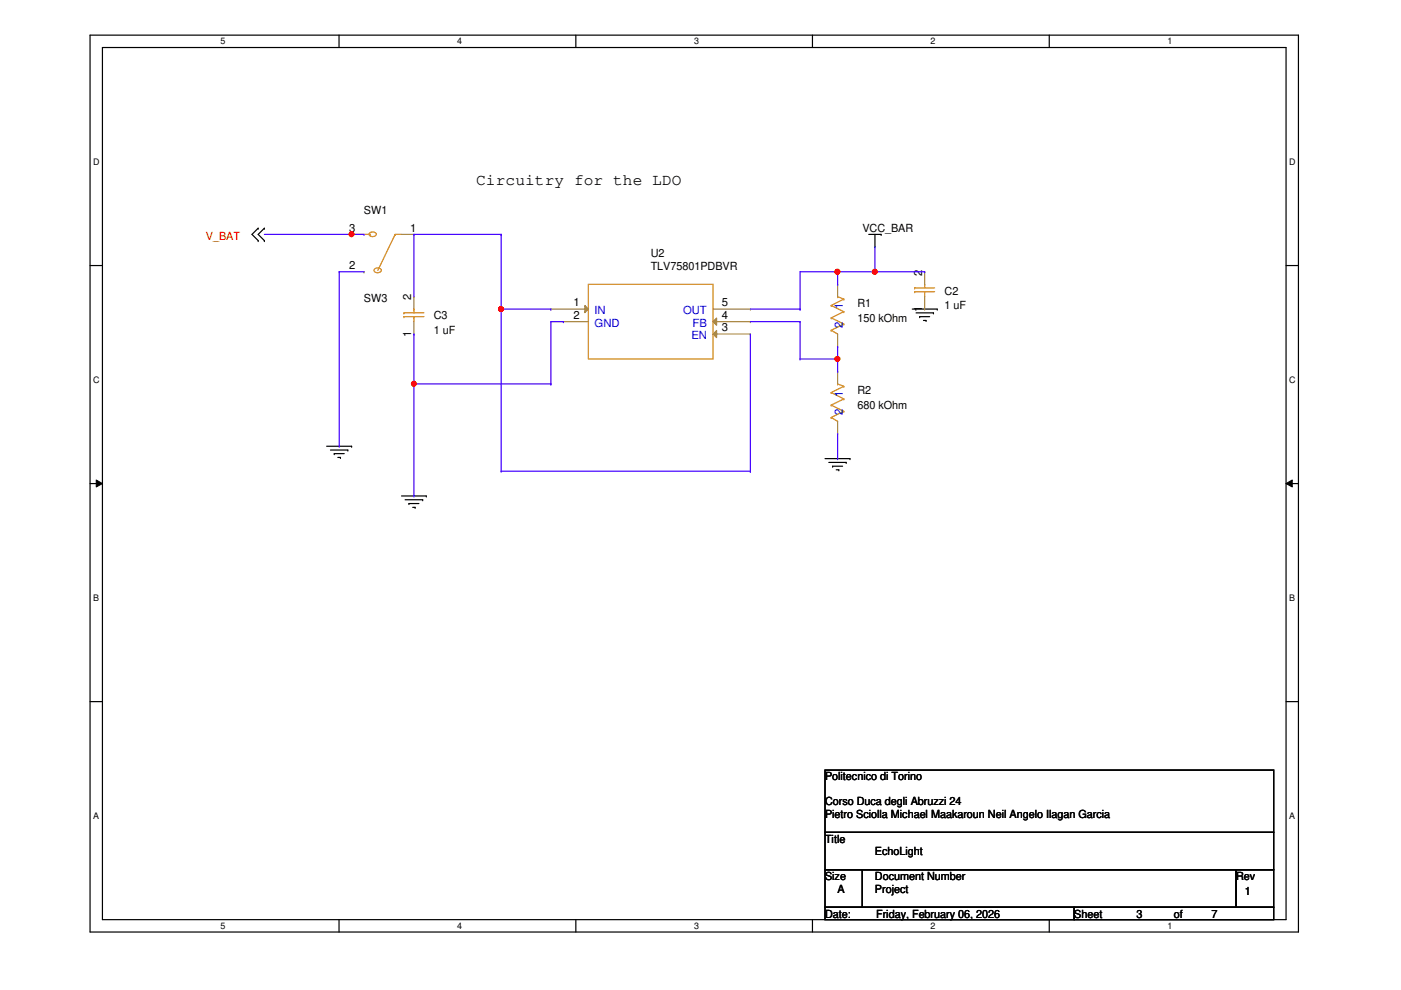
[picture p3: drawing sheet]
<svg xmlns="http://www.w3.org/2000/svg" width="297mm" height="210mm" viewBox="0 0 297 210" stroke-linecap="round" stroke-linejoin="round" font-family="sans-serif">
<path d="M19.1 7.5h256.2v190.1h-256.2zM21.7 10.1h251v184.9h-251z" fill="none" stroke="#000" stroke-width=".25"/>
<g fill="#fff">
<path d="M46.8 7.7h1v2.1h-1z"/>
<path d="M46.8 195.2h1v2.2h-1z"/>
</g>
<path d="M71.9 7.5v2.6M71.9 195v2.6" fill="none" stroke="#000" stroke-width=".25"/>
<g fill="#fff">
<path d="M96.9 7.7h1.1v2.1h-1.1z"/>
<path d="M96.9 195.2h1.1v2.2h-1.1z"/>
</g>
<path d="M122.1 7.5v2.6M122.1 195v2.6" fill="none" stroke="#000" stroke-width=".25"/>
<g fill="#fff">
<path d="M147.2 7.7h1v2.1h-1z"/>
<path d="M147.2 195.2h1v2.2h-1z"/>
</g>
<path d="M172.3 7.5v2.6M172.3 195v2.6" fill="none" stroke="#000" stroke-width=".25"/>
<g fill="#fff">
<path d="M197.3 7.7h1v2.1h-1z"/>
<path d="M197.3 195.2h1v2.2h-1z"/>
</g>
<path d="M222.5 7.5v2.6M222.5 195v2.6" fill="none" stroke="#000" stroke-width=".25"/>
<g fill="#fff">
<path d="M247.5 7.7h1v2.1h-1z"/>
<path d="M247.5 195.2h1v2.2h-1z"/>
<path d="M19.8 33.2h1.3v2.1h-1.3z"/>
<path d="M273.3 33.2h1.4v2.1h-1.4z"/>
<path d="M19.8 79.4h1.3v2.1h-1.3z"/>
<path d="M273.3 79.4h1.4v2.1h-1.4z"/>
</g>
<path d="M19.1 56.3h2.6M272.7 56.3h2.6" fill="none" stroke="#000" stroke-width=".25"/>
<g fill="#fff">
<path d="M19.8 125.6h1.2v2.2h-1.2z"/>
<path d="M273.3 125.6h1.3v2.2h-1.3z"/>
</g>
<path d="M19.1 102.5h2.6M272.7 102.5h2.6" fill="none" stroke="#000" stroke-width=".25"/>
<path d="M20.4 101.8l1.3 .7-1.3 .8zM272.7 102.5l1.3-.7v1.5z" fill="#000"/>
<path d="M20.4 101.8l1.3 .7-1.3 .8zM272.7 102.5l1.3-.7v1.5z" fill="none" stroke="#000" stroke-width=".21"/>
<g fill="#fff">
<path d="M19.8 171.9h1.2v2.1h-1.2z"/>
<path d="M273.3 171.9h1.3v2.1h-1.3z"/>
</g>
<g fill="none" stroke="#000" stroke-width=".25">
<path d="M54.7 48.4h.1M54.7 51h.1M54.7 48.4l-1.3 1.3 1.3 1.3M56 48.4h.1M56 51h.1M56 48.4l-1.3 1.3 1.3 1.3M184.2 49.7h2.6M185.5 52.3h.1M185.5 49.7v2.6M186.8 49.7h.1M193.4 65.5h5.3M194.2 66.3h3.7"/>
<path d="M195 67.1h.1M195 67.1h2.1M195.8 67.9h.5M196.3 67.9h.1M197.9 66.3h.1M198.7 65.5h.1M69.3 94.6h5.2M70.1 95.4h3.6M70.9 96.2h.1M70.9 96.2h2.1M71.6 97h.6M72.2 97h.1"/>
<path d="M73.7 95.4h.1M74.5 94.6h.1M174.9 97.2h5.3M175.7 98h3.7M176.5 98.8h.1M176.5 98.8h2.1M177.3 99.6h.5M177.8 99.6h.1M179.4 98h.1M180.2 97.2h.1M85.1 105.2h5.3M85.9 106h3.7"/>
<path d="M86.7 106.8h.1M86.7 106.8h2.1M87.5 107.6h.5M88 107.6h.1M89.6 106h.1M90.4 105.2h.1M19.1 148.8h2.6M272.7 148.8h2.6M174.9 163.3h95.1v13.2h-95.1zM174.9 176.5h95.1v7.9h-95.1zM174.9 184.4h7.9v8h-7.9zM174.9 192.4h52.9v2.6h-52.9z"/>
<path d="M182.8 184.4h79.3v8h-79.3zM227.8 192.4h42.2v2.6h-42.2zM262.1 184.4h7.9v8h-7.9z"/>
</g>
<g fill="none" stroke="#cc8006" stroke-width=".25">
<path d="M77.2 49.7h1.3M78.3 49.5l.7-.3a.59 .59 0 0 1 .7 .6 .78 .78 0 0 1-.8 .4 .78 .78 0 0 1-.6-.7zM78.5 49.7h.1M79.3 57.1l.8-.3a.6 .6 0 0 1 .7 .7 .78 .78 0 0 1-.9 .4 .78 .78 0 0 1-.6-.8zM83.8 49.7h.1M83.8 49.7h1.3M83.8 49.7l-3.7 7.7M85.6 67.1h.1M85.6 66.3h.1M85.6 67.1h4.3M85.6 66.3h4.3M87.8 65.5h.1"/>
<path d="M87.8 67.1h.1M87.8 65.5v.8M87.8 67.1v1.1M124.8 60.3h26.4v15.8h-26.4zM176.2 67.4h.1M176.2 64.8h.1M176.2 70h.1M176.2 67.4l2.7 1.3M176.2 64.8l2.7 1.3M176.2 70l1.4 .8M177.6 62.9h.1M177.6 62.9l1.3 .5"/>
<path d="M178.9 68.7h.1M178.9 66.1h.1M178.9 63.4h.1M178.9 68.7l-2.7 1.3M178.9 66.1l-2.7 1.3M178.9 63.4l-2.7 1.4M193.9 61.8h.1M193.9 61h.1M193.9 61.8h4.3M193.9 61h4.3M196 60.3h.1M196 61.8h.1"/>
<path d="M196 60.3v.7M196 61.8v1.1M176.2 85.9h.1M176.2 83.2h.1M176.2 88.5h.1M176.2 85.9l2.7 1.3M176.2 83.2l2.7 1.4M176.2 88.5l1.4 .8M177.6 81.4h.1M177.6 81.4l1.3 .5M178.9 87.2h.1M178.9 84.6h.1"/>
<path d="M178.9 81.9h.1M178.9 87.2l-2.7 1.3M178.9 84.6l-2.7 1.3M178.9 81.9l-2.7 1.3"/>
</g>
<g fill="none" stroke="#a84" stroke-width=".25">
<path d="M74.5 49.7h.1M74.5 49.7h2.7M77.2 57.6h.1M85.1 49.7h2.7M87.8 49.7h.1M196 57.6h.1M196 57.6v2.7M87.8 70.8h.1M87.8 62.9h.1M87.8 62.9v2.6M87.8 68.2v2.6M177.6 60.3h.1"/>
<path d="M177.6 73.5h.1M177.6 78.7h.1M177.6 60.3v2.6M177.6 70.8v2.7M177.6 78.7v2.7M196 65.5h.1M196 62.9v2.6M177.6 91.9h.1M177.6 89.3v2.6"/>
</g>
<path d="M124 64.8l.8 .7-.8 .8z" fill="#a84"/>
<path d="M116.8 65.5h.1M116.8 68.2h.1M116.8 65.5h8M116.8 68.2h8M124 64.8l.8 .7-.8 .8z" fill="none" stroke="#a84" stroke-width=".25"/>
<path d="M151.9 70.1v1.5l-.7-.8z" fill="#a84"/>
<path d="M151.2 70.8h7.9M151.9 70.1v1.5l-.7-.8zM159.1 70.8h.1" fill="none" stroke="#a84" stroke-width=".25"/>
<path d="M151.9 67.4v1.6l-.7-.8z" fill="#a84"/>
<path d="M151.2 68.2h7.9M151.2 65.5h7.9M151.9 67.4v1.6l-.7-.8zM159.1 68.2h.1M159.1 65.5h.1" fill="none" stroke="#a84" stroke-width=".25"/>
<g fill="none" stroke="#4200ff" stroke-width=".25">
<path d="M56 49.7h21.2M74.5 49.7h.1M77.2 49.7h.1M87.8 49.7h.1M87.8 49.7v13.2M87.8 49.7h18.5M106.3 49.7h.1M116.8 65.5h.1M116.8 65.5h-10.5v34.4M119.5 68.2h.1M119.5 68.2h-2.7v13.2M159.1 68.2h10.5"/>
<path d="M159.1 65.5h10.5M159.1 70.8v29.1M169.6 65.5h.1M169.6 68.2h.1M177.6 73.5h.1M177.6 73.5v2.6M106.3 99.9h.1M106.3 99.9h52.8M116.8 81.4h.1M159.1 99.9h.1"/>
</g>
<circle cx="74.5" cy="49.7" r=".49" fill="#f00"/>
<circle cx="74.5" cy="49.7" r=".49" fill="none" stroke="#f00" stroke-width=".25"/>
<path d="M71.9 57.6h.1M71.9 57.6h5.3M71.9 57.6v37M169.6 76.1h.1M169.6 68.2v7.9M169.6 76.1h8M177.6 76.1h.1M177.6 78.7h.1M177.6 76.1v2.6M71.9 94.6h.1" fill="none" stroke="#4200ff" stroke-width=".25"/>
<circle cx="177.6" cy="76.1" r=".5" fill="#f00"/>
<circle cx="177.6" cy="76.1" r=".5" fill="none" stroke="#f00" stroke-width=".25"/>
<path d="M177.6 57.6h.1M177.6 57.6v2.7M185.5 57.6h.1M185.5 57.6h-15.9v7.9M169.6 65.5h.1M177.6 60.3h.1" fill="none" stroke="#4200ff" stroke-width=".25"/>
<circle cx="177.5" cy="57.6" r=".51" fill="#f00"/>
<circle cx="177.5" cy="57.6" r=".51" fill="none" stroke="#f00" stroke-width=".25"/>
<path d="M185.5 57.6h.1M185.5 52.3v5.3" fill="none" stroke="#4200ff" stroke-width=".25"/>
<circle cx="185.5" cy="57.6" r=".51" fill="#f00"/>
<circle cx="185.5" cy="57.6" r=".51" fill="none" stroke="#f00" stroke-width=".25"/>
<path d="M185.5 57.6h10.5M196 57.6h.1M87.8 70.8h.1M87.8 70.8v34.4M87.8 81.4h29M116.8 81.4h.1M177.6 97.2h.1M177.6 91.9v5.3M87.8 105.2h.1" fill="none" stroke="#4200ff" stroke-width=".25"/>
<circle cx="87.7" cy="81.4" r=".5" fill="#f00"/>
<circle cx="87.7" cy="81.4" r=".5" fill="none" stroke="#f00" stroke-width=".25"/>
<path d="M106.3 49.7h.1M106.3 49.7v15.8" fill="none" stroke="#4200ff" stroke-width=".25"/>
<circle cx="106.2" cy="65.5" r=".51" fill="#f00"/>
<circle cx="106.2" cy="65.5" r=".51" fill="none" stroke="#f00" stroke-width=".25"/>
<circle cx="74.5" cy="49.7" r=".49" fill="#f00"/>
<circle cx="74.5" cy="49.7" r=".49" fill="none" stroke="#f00" stroke-width=".25"/>
<circle cx="177.6" cy="76.1" r=".5" fill="#f00"/>
<circle cx="177.6" cy="76.1" r=".5" fill="none" stroke="#f00" stroke-width=".25"/>
<circle cx="177.5" cy="57.6" r=".51" fill="#f00"/>
<circle cx="177.5" cy="57.6" r=".51" fill="none" stroke="#f00" stroke-width=".25"/>
<circle cx="185.5" cy="57.6" r=".51" fill="#f00"/>
<circle cx="185.5" cy="57.6" r=".51" fill="none" stroke="#f00" stroke-width=".25"/>
<circle cx="87.7" cy="81.4" r=".5" fill="#f00"/>
<circle cx="87.7" cy="81.4" r=".5" fill="none" stroke="#f00" stroke-width=".25"/>
<circle cx="106.2" cy="65.5" r=".51" fill="#f00"/>
<circle cx="106.2" cy="65.5" r=".51" fill="none" stroke="#f00" stroke-width=".25"/>
<text font-size="3.4" x="101" y="39.2">Circuitry for the LDO</text>
<g font-size="2.4">
<text x="77.2" y="45.3">SW1</text>
<text x="74" y="49.1">3</text>
<text x="87" y="49.1">1</text>
<text x="182.8" y="49.3">VCC_BAR</text>
<text x="74" y="57.1">2</text>
<text x="138" y="54.5">U2</text>
<text x="138" y="57.2">TLV75801PDBVR</text>
<text x="195.5" y="58.4" transform="rotate(-90 195.5 58.4)">2</text>
<text x="77.2" y="64">SW3</text>
<text x="87.2" y="63.7" transform="rotate(-90 87.2 63.7)">2</text>
<text x="121.6" y="65">1</text>
<text x="153" y="65">5</text>
<text x="181.8" y="65.1">R1</text>
<text x="200.3" y="65.6">1 uF</text>
<text x="200.3" y="62.5">C2</text>
<text x="87.2" y="71.4" transform="rotate(-90 87.2 71.4)">1</text>
<text x="92" y="70.9">1 uF</text>
<text x="92" y="67.7">C3</text>
<text x="121.6" y="67.6">2</text>
<text x="153" y="70.3">3</text>
<text x="153" y="67.6">4</text>
<text x="181.8" y="68.3">150 kOhm</text>
<text x="195.5" y="66.1" transform="rotate(-90 195.5 66.1)">1</text>
<text x="181.8" y="83.6">R2</text>
<text x="181.8" y="86.8">680 kOhm</text>
<text x="174.9" y="165.5">Politecnico di Torino</text>
<text x="174.9" y="170.8">Corso Duca degli Abruzzi 24</text>
<text x="174.9" y="173.4">Pietro Sciolla Michael Maakaroun Neil Angelo Ilagan Garcia</text>
<text x="174.9" y="178.7">Title</text>
<text x="185.5" y="181.4">EchoLight</text>
<text x="174.9" y="186.6">Size</text>
<text x="177.6" y="189.3">A</text>
<text x="185.5" y="186.6">Document Number</text>
<text x="185.5" y="189.3">Project</text>
<text x="262.1" y="186.6">Rev</text>
<text x="263.9" y="189.8">1</text>
<text x="174.9" y="194.6">Date:</text>
<text x="185.8" y="194.6">Friday, February 06, 2026</text>
<text x="227.8" y="194.6">Sheet</text>
<text x="241" y="194.6">3</text>
<text x="248.9" y="194.6">of</text>
<text x="256.8" y="194.6">7</text>
</g>
<text font-size="2.4" fill="#f00" x="43.6" y="50.8">V_BAT</text>
<g font-size="2.4" fill="#00c">
<text x="178.7" y="65.6" transform="rotate(-90 178.7 65.6)">1</text>
<text x="126.1" y="66.6">IN</text>
<text x="126.1" y="69.3">GND</text>
<text x="144.8" y="66.6">OUT</text>
<text x="146.6" y="71.9">EN</text>
<text x="146.9" y="69.3">FB</text>
<text x="178.7" y="69.5" transform="rotate(-90 178.7 69.5)">2</text>
<text x="178.7" y="88" transform="rotate(-90 178.7 88)">2</text>
<text x="178.7" y="84.1" transform="rotate(-90 178.7 84.1)">1</text>
</g>
<g font-size="1.9">
<text x="46.8" y="9.4">5</text>
<text x="96.9" y="9.4">4</text>
<text x="147.2" y="9.4">3</text>
<text x="197.3" y="9.4">2</text>
<text x="247.5" y="9.4">1</text>
<text x="19.8" y="34.9">D</text>
<text x="273.3" y="34.9">D</text>
<text x="19.8" y="81.1">C</text>
<text x="273.3" y="81.1">C</text>
<text x="19.8" y="127.3">B</text>
<text x="273.3" y="127.3">B</text>
<text x="19.8" y="173.6">A</text>
<text x="273.3" y="173.6">A</text>
<text x="46.8" y="196.9">5</text>
<text x="96.9" y="196.9">4</text>
<text x="147.2" y="196.9">3</text>
<text x="197.3" y="196.9">2</text>
<text x="247.5" y="196.9">1</text>
</g>
</svg>
